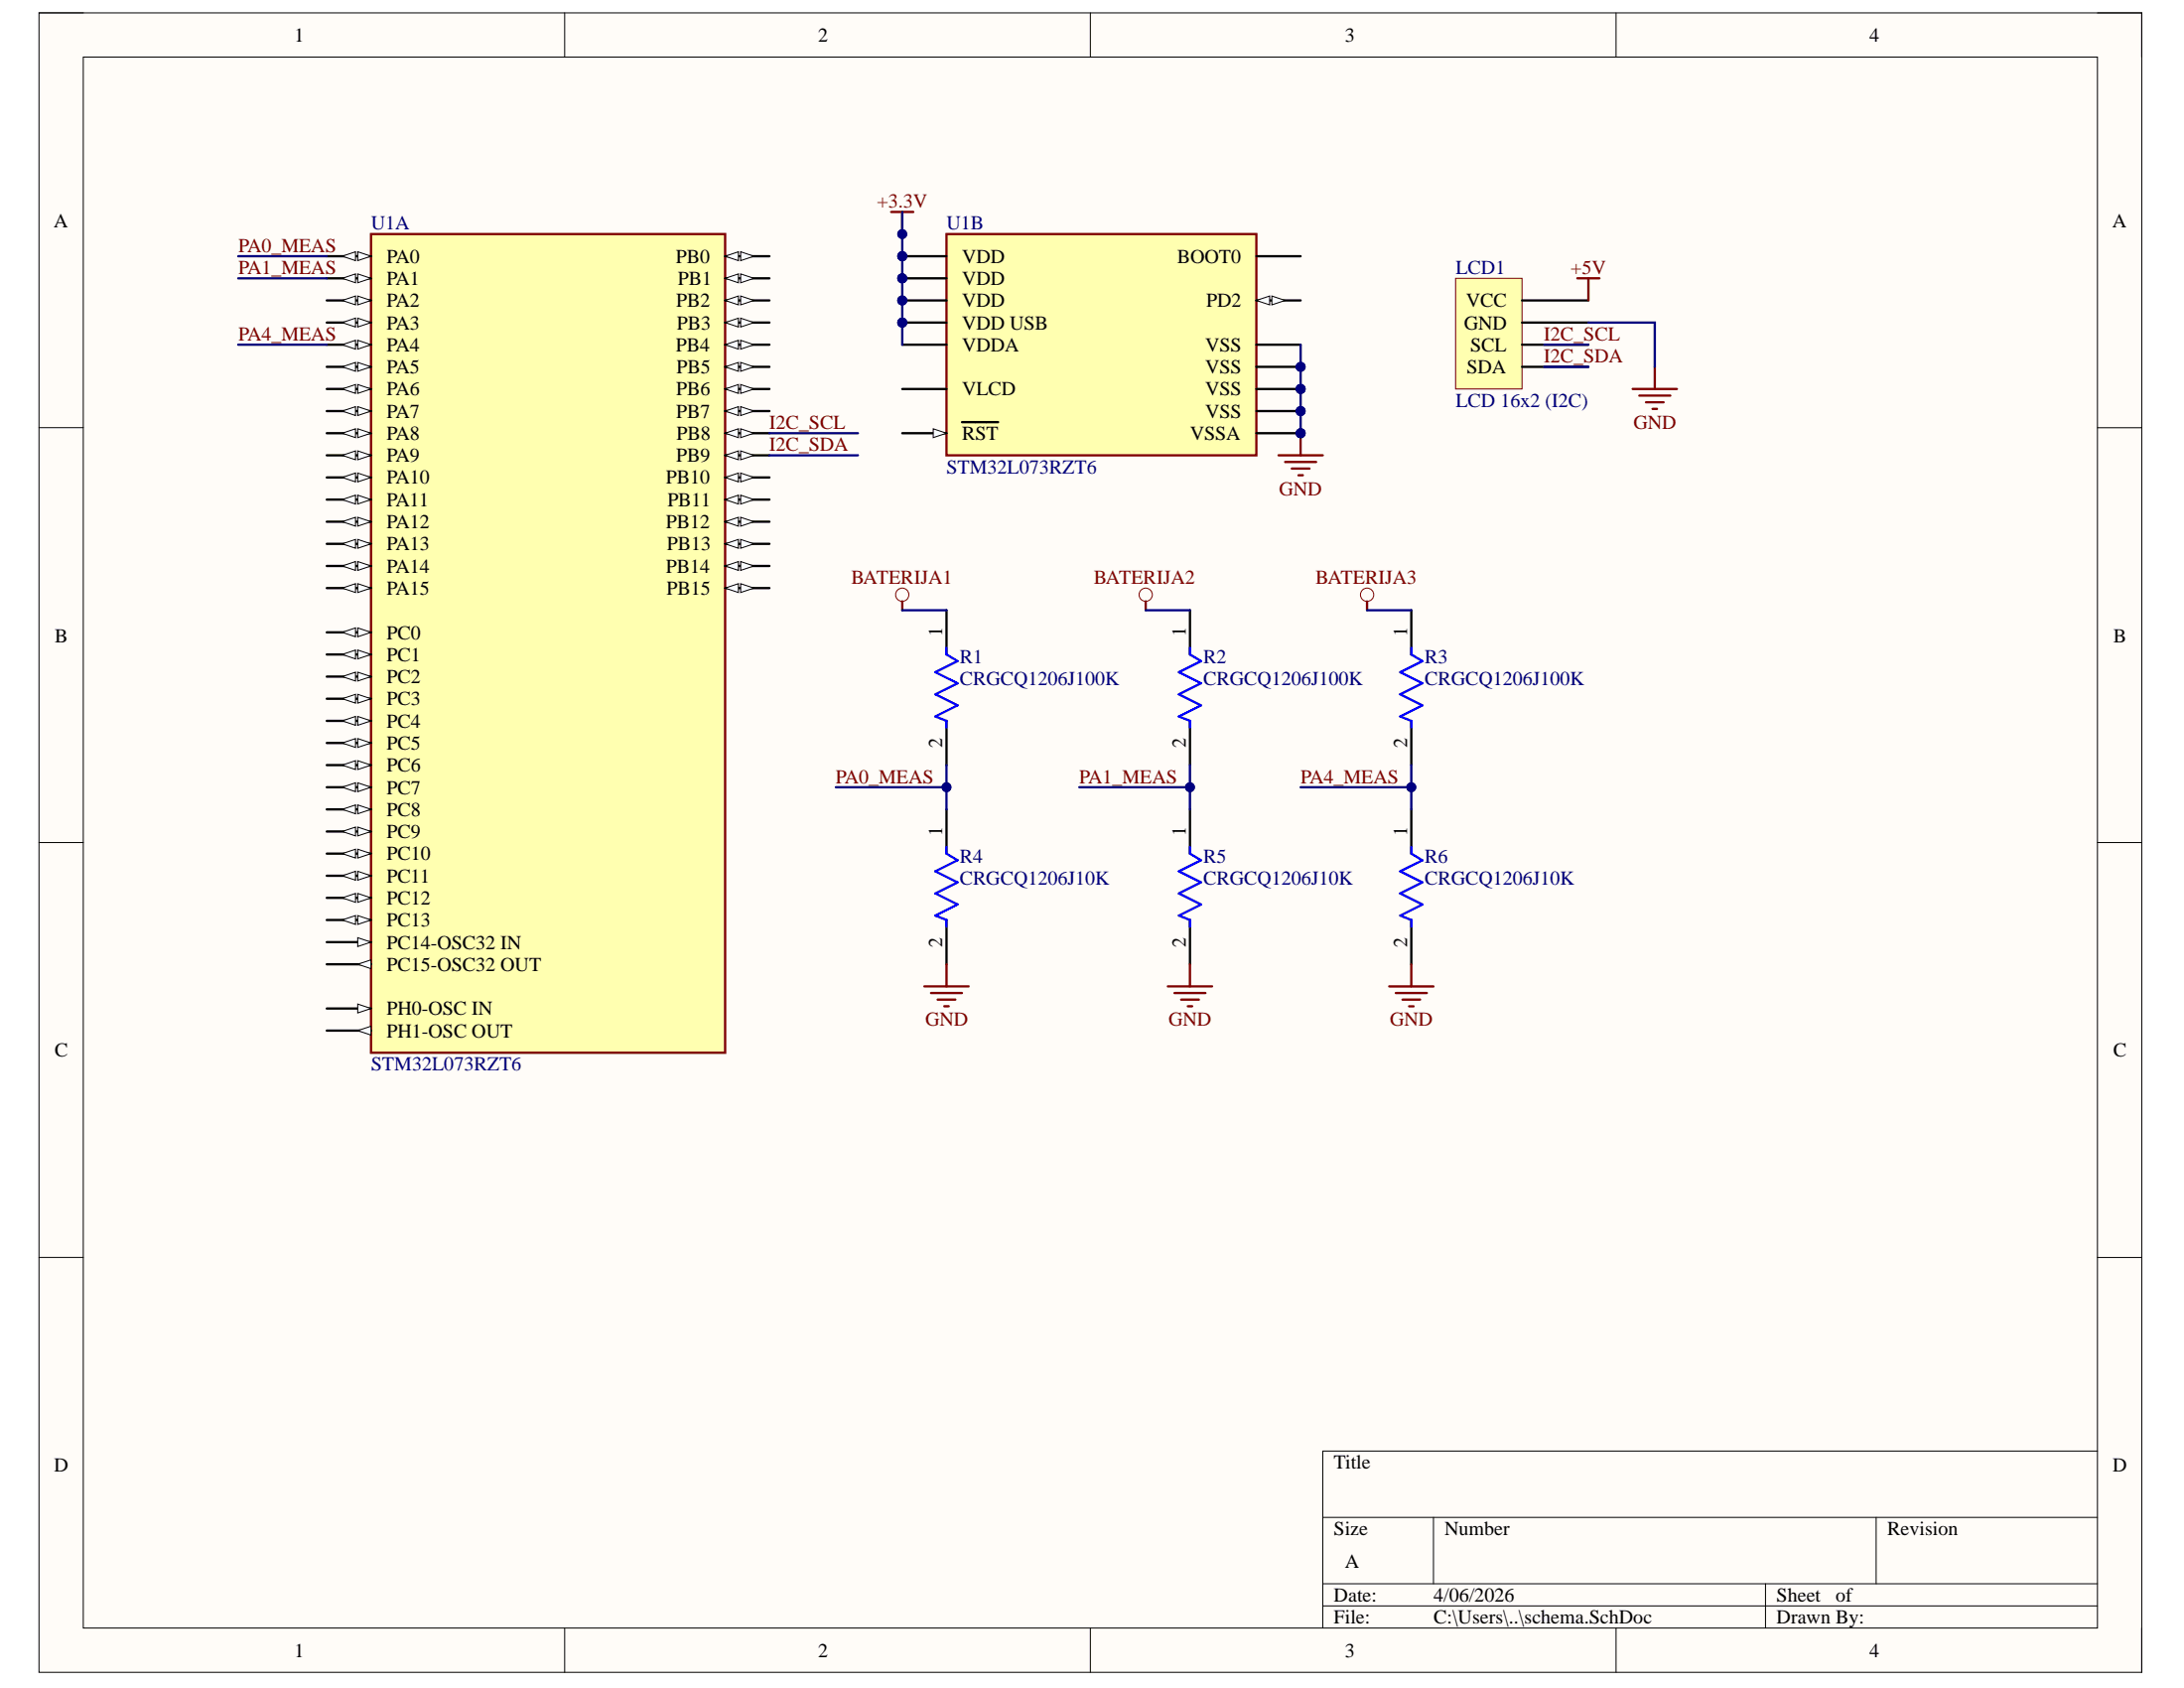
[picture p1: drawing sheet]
# Altium project Itampos_Matuoklis.PrjPcb
1 sheet, 8 parts. Net scope: global (net labels, ports and power ports of the same name join across sheets).

## Sheet schema.SchDoc
size A; SheetNumber: 1; SheetTotal: 1

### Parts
LCD1  LCD 16x2 (I2C)
R1  CRGCQ1206J100K  [FP-CRGCQ1206-IPC_C]
R2  CRGCQ1206J100K  [FP-CRGCQ1206-IPC_C]
R3  CRGCQ1206J100K  [FP-CRGCQ1206-IPC_C]
R4  CRGCQ1206J10K  [FP-CRGCQ1206-IPC_C]
R5  CRGCQ1206J10K  [FP-CRGCQ1206-IPC_C]
R6  CRGCQ1206J10K  [FP-CRGCQ1206-IPC_C]
U1  STM32L073RZT6  [FP-LQFP64-5W-MFG]  (parts A,B of 2)

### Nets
+3.3V: U1.13(VDDA) U1.19(VDD) U1.32(VDD) U1.48(VDD_USB) U1.64(VDD)
+5V: LCD1.1(VCC)
BATERIJA1: R1.1
BATERIJA2: R2.1
BATERIJA3: R3.1
GND: LCD1.2(GND) U1.12(VSSA) U1.18(VSS) U1.31(VSS) U1.47(VSS) U1.63(VSS)
I2C_SCL: LCD1.3(SCL) U1.61(PB8)
I2C_SDA: LCD1.4(SDA) U1.62(PB9)
PA0_MEAS: R1.2 R4.1 U1.14(PA0)
PA1_MEAS: R2.2 R5.1 U1.15(PA1)
PA4_MEAS: R3.2 R6.1 U1.20(PA4)
PB0_CTRL: R4.2 U1.26(PB0)
PC0_CTRL: R6.2 U1.8(PC0)
PC1_CTRL: R5.2 U1.9(PC1)

Not connected (* = marked no-connect by the designer): U1 1(VLCD) 2(PC13) 3(PC14-OSC32_IN) 4(PC15-OSC32_OUT) 5(PH0-OSC_IN) 6(PH1-OSC_OUT) 7(~{RST}) 10(PC2) 11(PC3) 16(PA2) 17(PA3) 21(PA5) 22(PA6) 23(PA7) 24(PC4) 25(PC5) 27(PB1) 28(PB2) 29(PB10) 30(PB11) 33(PB12) 34(PB13) 35(PB14) 36(PB15) 37(PC6) 38(PC7) 39(PC8) 40(PC9) 41(PA8) 42(PA9) 43(PA10) 44(PA11) 45(PA12) 46(PA13) 49(PA14) 50(PA15) 51(PC10) 52(PC11) 53(PC12) 54(PD2) 55(PB3) 56(PB4) 57(PB5) 58(PB6) 59(PB7) 60(BOOT0)
